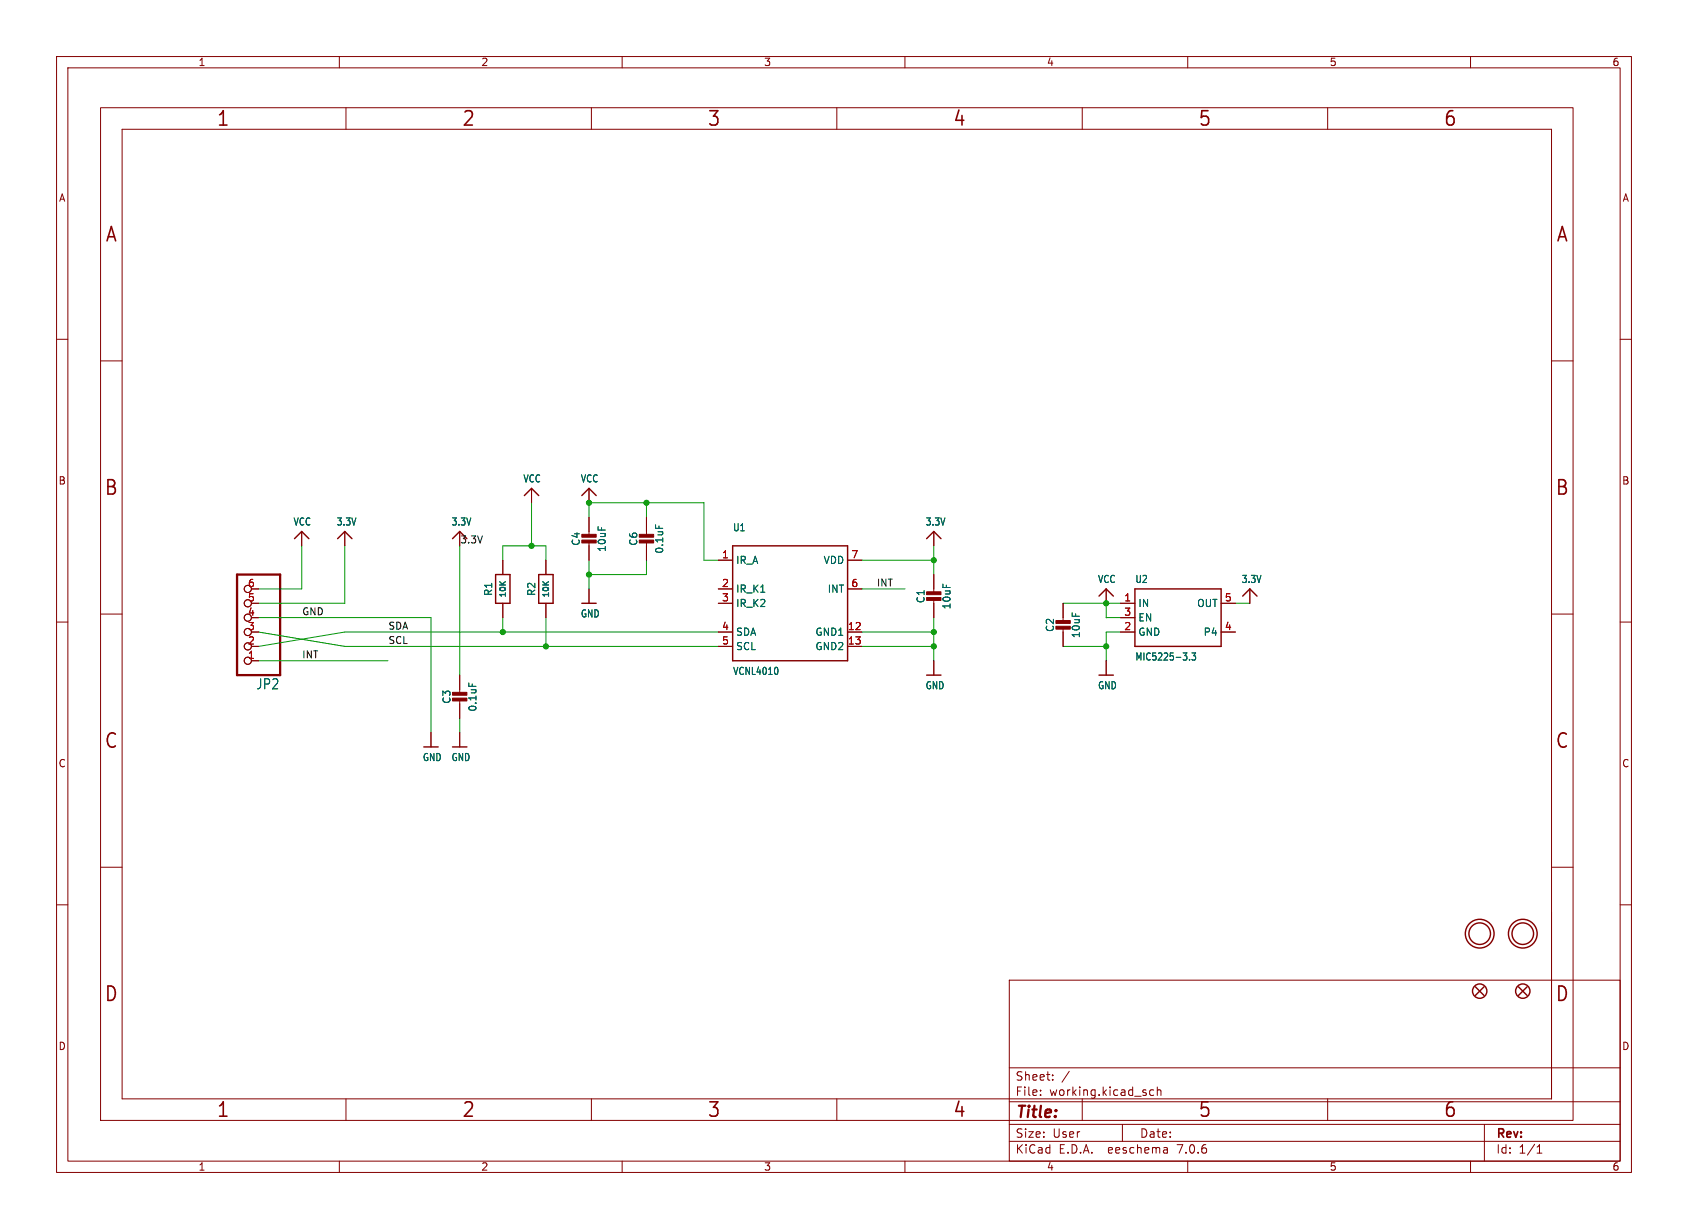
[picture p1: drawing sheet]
(kicad_sch (version 20230121) (generator eeschema)

 (paper "User" 298.45 217.322)

 (lib_symbols
  (symbol "working-eagle-import:3.3V" (power) (in_bom yes) (on_board yes)
   (property "Reference" "" (at 0 0 0) (effects (font (size 1.27 1.27)) hide))
   (property "Value" "3.3V" (at -1.524 1.016 0) (effects (font (size 1.27 1.0795)) (justify left bottom)))
   (property "Footprint" "" (at 0 0 0) (effects (font (size 1.27 1.27)) hide))
   (property "Datasheet" "" (at 0 0 0) (effects (font (size 1.27 1.27)) hide))
   (property "ki_locked" "" (at 0 0 0) (effects (font (size 1.27 1.27))))
   (symbol "3.3V_1_0"
    (polyline (pts (xy -1.27 -1.27) (xy 0 0)) (stroke (width 0.254) (type solid)) (fill (type none)))
    (polyline (pts (xy 0 0) (xy 1.27 -1.27)) (stroke (width 0.254) (type solid)) (fill (type none)))
    (pin power_in line (at 0 -2.54 90) (length 2.54) (name "3.3V" (effects (font (size 0 0)))) (number "1" (effects (font (size 0 0)))))))
  (symbol "working-eagle-import:CAP_CERAMIC0805-NOOUTLINE" (in_bom yes) (on_board yes)
   (property "Reference" "C" (at -2.29 1.25 90) (effects (font (size 1.27 1.27))))
   (property "Value" "" (at 2.3 1.25 90) (effects (font (size 1.27 1.27))))
   (property "Footprint" "working:0805-NO" (at 0 0 0) (effects (font (size 1.27 1.27)) hide))
   (property "Datasheet" "" (at 0 0 0) (effects (font (size 1.27 1.27)) hide))
   (property "ki_locked" "" (at 0 0 0) (effects (font (size 1.27 1.27))))
   (symbol "CAP_CERAMIC0805-NOOUTLINE_1_0"
    (rectangle (start -1.27 0.508) (end 1.27 1.016) (stroke (width 0) (type default)) (fill (type outline)))
    (rectangle (start -1.27 1.524) (end 1.27 2.032) (stroke (width 0) (type default)) (fill (type outline)))
    (polyline (pts (xy 0 0.762) (xy 0 0)) (stroke (width 0.1524) (type solid)) (fill (type none)))
    (polyline (pts (xy 0 2.54) (xy 0 1.778)) (stroke (width 0.1524) (type solid)) (fill (type none)))
    (pin passive line (at 0 5.08 270) (length 2.54) (name "1" (effects (font (size 0 0)))) (number "1" (effects (font (size 0 0)))))
    (pin passive line (at 0 -2.54 90) (length 2.54) (name "2" (effects (font (size 0 0)))) (number "2" (effects (font (size 0 0)))))))
  (symbol "working-eagle-import:FIDUCIAL{dblquote}{dblquote}" (in_bom yes) (on_board yes)
   (property "Reference" "FID" (at 0 0 0) (effects (font (size 1.27 1.27)) hide))
   (property "Value" "" (at 0 0 0) (effects (font (size 1.27 1.27)) hide))
   (property "Footprint" "working:FIDUCIAL_1MM" (at 0 0 0) (effects (font (size 1.27 1.27)) hide))
   (property "Datasheet" "" (at 0 0 0) (effects (font (size 1.27 1.27)) hide))
   (property "ki_locked" "" (at 0 0 0) (effects (font (size 1.27 1.27))))
   (symbol "FIDUCIAL{dblquote}{dblquote}_1_0"
    (polyline (pts (xy -0.762 0.762) (xy 0.762 -0.762)) (stroke (width 0.254) (type solid)) (fill (type none)))
    (polyline (pts (xy 0.762 0.762) (xy -0.762 -0.762)) (stroke (width 0.254) (type solid)) (fill (type none)))
    (circle (center 0 0) (radius 1.27) (stroke (width 0.254) (type solid)) (fill (type none)))))
  (symbol "working-eagle-import:FRAME_A4" (in_bom yes) (on_board yes)
   (property "Reference" "#FRAME" (at 0 0 0) (effects (font (size 1.27 1.27)) hide))
   (property "Value" "" (at 0 0 0) (effects (font (size 1.27 1.27)) hide))
   (property "Footprint" "" (at 0 0 0) (effects (font (size 1.27 1.27)) hide))
   (property "Datasheet" "" (at 0 0 0) (effects (font (size 1.27 1.27)) hide))
   (property "ki_locked" "" (at 0 0 0) (effects (font (size 1.27 1.27))))
   (symbol "FRAME_A4_1_0"
    (polyline (pts (xy 0 44.7675) (xy 3.81 44.7675)) (stroke (width 0) (type default)) (fill (type none)))
    (polyline (pts (xy 0 89.535) (xy 3.81 89.535)) (stroke (width 0) (type default)) (fill (type none)))
    (polyline (pts (xy 0 134.3025) (xy 3.81 134.3025)) (stroke (width 0) (type default)) (fill (type none)))
    (polyline (pts (xy 3.81 3.81) (xy 3.81 175.26)) (stroke (width 0) (type default)) (fill (type none)))
    (polyline (pts (xy 43.3917 0) (xy 43.3917 3.81)) (stroke (width 0) (type default)) (fill (type none)))
    (polyline (pts (xy 43.3917 175.26) (xy 43.3917 179.07)) (stroke (width 0) (type default)) (fill (type none)))
    (polyline (pts (xy 86.7833 0) (xy 86.7833 3.81)) (stroke (width 0) (type default)) (fill (type none)))
    (polyline (pts (xy 86.7833 175.26) (xy 86.7833 179.07)) (stroke (width 0) (type default)) (fill (type none)))
    (polyline (pts (xy 130.175 0) (xy 130.175 3.81)) (stroke (width 0) (type default)) (fill (type none)))
    (polyline (pts (xy 130.175 175.26) (xy 130.175 179.07)) (stroke (width 0) (type default)) (fill (type none)))
    (polyline (pts (xy 173.5667 0) (xy 173.5667 3.81)) (stroke (width 0) (type default)) (fill (type none)))
    (polyline (pts (xy 173.5667 175.26) (xy 173.5667 179.07)) (stroke (width 0) (type default)) (fill (type none)))
    (polyline (pts (xy 216.9583 0) (xy 216.9583 3.81)) (stroke (width 0) (type default)) (fill (type none)))
    (polyline (pts (xy 216.9583 175.26) (xy 216.9583 179.07)) (stroke (width 0) (type default)) (fill (type none)))
    (polyline (pts (xy 256.54 3.81) (xy 3.81 3.81)) (stroke (width 0) (type default)) (fill (type none)))
    (polyline (pts (xy 256.54 3.81) (xy 256.54 8.89)) (stroke (width 0.1016) (type solid)) (fill (type none)))
    (polyline (pts (xy 256.54 3.81) (xy 256.54 175.26)) (stroke (width 0) (type default)) (fill (type none)))
    (polyline (pts (xy 256.54 8.89) (xy 256.54 13.97)) (stroke (width 0.1016) (type solid)) (fill (type none)))
    (polyline (pts (xy 256.54 13.97) (xy 256.54 19.05)) (stroke (width 0.1016) (type solid)) (fill (type none)))
    (polyline (pts (xy 256.54 19.05) (xy 256.54 36.83)) (stroke (width 0.1016) (type solid)) (fill (type none)))
    (polyline (pts (xy 256.54 44.7675) (xy 260.35 44.7675)) (stroke (width 0) (type default)) (fill (type none)))
    (polyline (pts (xy 256.54 89.535) (xy 260.35 89.535)) (stroke (width 0) (type default)) (fill (type none)))
    (polyline (pts (xy 256.54 134.3025) (xy 260.35 134.3025)) (stroke (width 0) (type default)) (fill (type none)))
    (polyline (pts (xy 256.54 175.26) (xy 3.81 175.26)) (stroke (width 0) (type default)) (fill (type none)))
    (polyline (pts (xy 0 0) (xy 260.35 0) (xy 260.35 179.07) (xy 0 179.07) (xy 0 0)) (stroke (width 0) (type default)) (fill (type none)))
    (text "1" (at 21.6958 1.905 0) (effects (font (size 2.54 2.286))))
    (text "1" (at 21.6958 177.165 0) (effects (font (size 2.54 2.286))))
    (text "2" (at 65.0875 1.905 0) (effects (font (size 2.54 2.286))))
    (text "2" (at 65.0875 177.165 0) (effects (font (size 2.54 2.286))))
    (text "3" (at 108.4792 1.905 0) (effects (font (size 2.54 2.286))))
    (text "3" (at 108.4792 177.165 0) (effects (font (size 2.54 2.286))))
    (text "4" (at 151.8708 1.905 0) (effects (font (size 2.54 2.286))))
    (text "4" (at 151.8708 177.165 0) (effects (font (size 2.54 2.286))))
    (text "5" (at 195.2625 1.905 0) (effects (font (size 2.54 2.286))))
    (text "5" (at 195.2625 177.165 0) (effects (font (size 2.54 2.286))))
    (text "6" (at 238.6542 1.905 0) (effects (font (size 2.54 2.286))))
    (text "6" (at 238.6542 177.165 0) (effects (font (size 2.54 2.286))))
    (text "A" (at 1.905 156.6863 0) (effects (font (size 2.54 2.286))))
    (text "A" (at 258.445 156.6863 0) (effects (font (size 2.54 2.286))))
    (text "B" (at 1.905 111.9188 0) (effects (font (size 2.54 2.286))))
    (text "B" (at 258.445 111.9188 0) (effects (font (size 2.54 2.286))))
    (text "C" (at 1.905 67.1513 0) (effects (font (size 2.54 2.286))))
    (text "C" (at 258.445 67.1513 0) (effects (font (size 2.54 2.286))))
    (text "D" (at 1.905 22.3838 0) (effects (font (size 2.54 2.286))))
    (text "D" (at 258.445 22.3838 0) (effects (font (size 2.54 2.286)))))
   (symbol "FRAME_A4_2_0"
    (polyline (pts (xy -0.3048 1.5748) (xy 20.0152 1.5748)) (stroke (width 0.6096) (type solid)) (fill (type none)))
    (polyline (pts (xy -0.3048 10.4648) (xy -0.3048 1.5748)) (stroke (width 0.6096) (type solid)) (fill (type none)))
    (polyline (pts (xy -0.3048 10.4648) (xy 20.0152 10.4648)) (stroke (width 0.3048) (type solid)) (fill (type none)))
    (polyline (pts (xy -0.3048 19.3548) (xy -0.3048 10.4648)) (stroke (width 0.6096) (type solid)) (fill (type none)))
    (polyline (pts (xy -0.3048 19.3548) (xy 20.0152 19.3548)) (stroke (width 0.3048) (type solid)) (fill (type none)))
    (polyline (pts (xy -0.3048 28.2448) (xy -0.3048 19.3548)) (stroke (width 0.6096) (type solid)) (fill (type none)))
    (polyline (pts (xy -0.3048 28.2448) (xy 20.0152 28.2448)) (stroke (width 0.3048) (type solid)) (fill (type none)))
    (polyline (pts (xy -0.3048 34.5948) (xy -0.3048 28.2448)) (stroke (width 0.6096) (type solid)) (fill (type none)))
    (polyline (pts (xy 20.0152 1.5748) (xy 20.0152 6.6548)) (stroke (width 0.3048) (type solid)) (fill (type none)))
    (polyline (pts (xy 20.0152 1.5748) (xy 95.5802 1.5748)) (stroke (width 0.6096) (type solid)) (fill (type none)))
    (polyline (pts (xy 20.0152 6.6548) (xy 20.0152 10.4648)) (stroke (width 0.3048) (type solid)) (fill (type none)))
    (polyline (pts (xy 20.0152 6.6548) (xy 88.5952 6.6548)) (stroke (width 0.3048) (type solid)) (fill (type none)))
    (polyline (pts (xy 20.0152 10.4648) (xy 20.0152 16.8148)) (stroke (width 0.3048) (type solid)) (fill (type none)))
    (polyline (pts (xy 20.0152 16.8148) (xy 20.0152 19.3548)) (stroke (width 0.3048) (type solid)) (fill (type none)))
    (polyline (pts (xy 20.0152 19.3548) (xy 20.0152 28.2448)) (stroke (width 0.3048) (type solid)) (fill (type none)))
    (polyline (pts (xy 20.0152 28.2448) (xy 20.0152 34.5948)) (stroke (width 0.3048) (type solid)) (fill (type none)))
    (polyline (pts (xy 20.0152 28.2448) (xy 105.7402 28.2448)) (stroke (width 0.3048) (type solid)) (fill (type none)))
    (polyline (pts (xy 20.0152 34.5948) (xy -0.3048 34.5948)) (stroke (width 0.6096) (type solid)) (fill (type none)))
    (polyline (pts (xy 88.5952 6.6548) (xy 95.5802 6.6548)) (stroke (width 0.3048) (type solid)) (fill (type none)))
    (polyline (pts (xy 88.5952 16.8148) (xy 20.0152 16.8148)) (stroke (width 0.3048) (type solid)) (fill (type none)))
    (polyline (pts (xy 88.5952 16.8148) (xy 88.5952 6.6548)) (stroke (width 0.3048) (type solid)) (fill (type none)))
    (polyline (pts (xy 95.5802 1.5748) (xy 121.6152 1.5748)) (stroke (width 0.6096) (type solid)) (fill (type none)))
    (polyline (pts (xy 95.5802 6.6548) (xy 95.5802 1.5748)) (stroke (width 0.3048) (type solid)) (fill (type none)))
    (polyline (pts (xy 95.5802 6.6548) (xy 121.6152 6.6548)) (stroke (width 0.3048) (type solid)) (fill (type none)))
    (polyline (pts (xy 101.2952 13.3223) (xy 102.2477 13.3223)) (stroke (width 0.254) (type solid)) (fill (type none)))
    (polyline (pts (xy 105.7402 28.2448) (xy 105.7402 34.5948)) (stroke (width 0.3048) (type solid)) (fill (type none)))
    (polyline (pts (xy 105.7402 28.2448) (xy 110.1852 28.2448)) (stroke (width 0.3048) (type solid)) (fill (type none)))
    (polyline (pts (xy 105.7402 34.5948) (xy 20.0152 34.5948)) (stroke (width 0.6096) (type solid)) (fill (type none)))
    (polyline (pts (xy 110.1852 16.8148) (xy 88.5952 16.8148)) (stroke (width 0.3048) (type solid)) (fill (type none)))
    (polyline (pts (xy 110.1852 28.2448) (xy 110.1852 16.8148)) (stroke (width 0.3048) (type solid)) (fill (type none)))
    (polyline (pts (xy 110.1852 28.2448) (xy 121.6152 28.2448)) (stroke (width 0.3048) (type solid)) (fill (type none)))
    (polyline (pts (xy 121.6152 6.6548) (xy 121.6152 1.5748)) (stroke (width 0.6096) (type solid)) (fill (type none)))
    (polyline (pts (xy 121.6152 16.8148) (xy 110.1852 16.8148)) (stroke (width 0.3048) (type solid)) (fill (type none)))
    (polyline (pts (xy 121.6152 16.8148) (xy 121.6152 6.6548)) (stroke (width 0.6096) (type solid)) (fill (type none)))
    (polyline (pts (xy 121.6152 28.2448) (xy 121.6152 16.8148)) (stroke (width 0.6096) (type solid)) (fill (type none)))
    (polyline (pts (xy 121.6152 34.5948) (xy 105.7402 34.5948)) (stroke (width 0.6096) (type solid)) (fill (type none)))
    (polyline (pts (xy 121.6152 34.5948) (xy 121.6152 28.2448)) (stroke (width 0.6096) (type solid)) (fill (type none)))
    (circle (center 109.2327 31.4198) (radius 1.4199) (stroke (width 0.254) (type solid)) (fill (type none)))
    (text "${#}/${##}" (at 108.9152 2.8448 0) (effects (font (size 2.54 2.54)) (justify left bottom)))
    (text "${CHECKED}" (at 2.2352 11.7348 0) (effects (font (size 1.778 1.5113)) (justify left bottom)))
    (text "${COMPANY}" (at 23.349 29.6735 0) (effects (font (size 3.175 2.6987) (thickness 0.5397) bold) (justify left bottom)))
    (text "${CURRENT_DATE}" (at 32.7152 9.1948 0) (effects (font (size 2.54 2.159)) (justify left bottom)))
    (text "${DATE}" (at 2.2352 2.8448 0) (effects (font (size 1.778 1.5113)) (justify left bottom)))
    (text "${DRAWN}" (at 2.2352 20.6248 0) (effects (font (size 1.778 1.5113)) (justify left bottom)))
    (text "${DRGNO}" (at 91.1352 9.1948 0) (effects (font (size 2.1844 1.8567)) (justify left bottom)))
    (text "${PROJECTNAME}" (at 33.0327 2.8448 0) (effects (font (size 2.54 2.159)) (justify left bottom)))
    (text "${REV}" (at 113.9952 18.7198 0) (effects (font (size 3.81 3.2385)) (justify left bottom)))
    (text "2015" (at 112.4077 30.4673 0) (effects (font (size 1.778 1.5113)) (justify left bottom)))
    (text "C" (at 108.7564 30.7848 0) (effects (font (size 1.27 1.0795)) (justify left bottom)))
    (text "CHECKED" (at 0.9652 16.1798 0) (effects (font (size 1.778 1.5113)) (justify left bottom)))
    (text "DATE" (at 0.9652 7.2898 0) (effects (font (size 1.778 1.5113)) (justify left bottom)))
    (text "DATE" (at 21.2852 13.0048 0) (effects (font (size 2.54 2.54)) (justify left bottom)))
    (text "DRAWN" (at 0.9652 25.0698 0) (effects (font (size 1.778 1.5113)) (justify left bottom)))
    (text "DRG" (at 89.8652 13.0048 0) (effects (font (size 2.54 2.54)) (justify left bottom)))
    (text "FILE:" (at 21.2852 2.8448 0) (effects (font (size 2.54 2.54)) (justify left bottom)))
    (text "ISSUE" (at 5.0927 30.4673 0) (effects (font (size 1.9304 1.6408)) (justify left bottom)))
    (text "N" (at 98.4377 13.0048 0) (effects (font (size 2.54 2.54)) (justify left bottom)))
    (text "o" (at 100.9777 13.9573 0) (effects (font (size 2.1844 1.8567)) (justify left bottom)))
    (text "PAGE:" (at 96.8502 2.8448 0) (effects (font (size 2.54 2.54)) (justify left bottom)))
    (text "REV" (at 112.4077 24.4348 0) (effects (font (size 2.54 2.54)) (justify left bottom)))
    (text "TITLE" (at 21.2852 24.4348 0) (effects (font (size 2.54 2.54)) (justify left bottom)))))
  (symbol "working-eagle-import:GND" (power) (in_bom yes) (on_board yes)
   (property "Reference" "" (at 0 0 0) (effects (font (size 1.27 1.27)) hide))
   (property "Value" "GND" (at -1.524 -2.54 0) (effects (font (size 1.27 1.0795)) (justify left bottom)))
   (property "Footprint" "" (at 0 0 0) (effects (font (size 1.27 1.27)) hide))
   (property "Datasheet" "" (at 0 0 0) (effects (font (size 1.27 1.27)) hide))
   (property "ki_locked" "" (at 0 0 0) (effects (font (size 1.27 1.27))))
   (symbol "GND_1_0"
    (polyline (pts (xy -1.27 0) (xy 1.27 0)) (stroke (width 0.254) (type solid)) (fill (type none)))
    (pin power_in line (at 0 2.54 270) (length 2.54) (name "GND" (effects (font (size 0 0)))) (number "1" (effects (font (size 0 0)))))))
  (symbol "working-eagle-import:HEADER-1X676MIL" (in_bom yes) (on_board yes)
   (property "Reference" "JP" (at -6.35 10.795 0) (effects (font (size 1.778 1.5113)) (justify left bottom)))
   (property "Value" "" (at -6.35 -10.16 0) (effects (font (size 1.778 1.5113)) (justify left bottom)))
   (property "Footprint" "working:1X06_ROUND_76" (at 0 0 0) (effects (font (size 1.27 1.27)) hide))
   (property "Datasheet" "" (at 0 0 0) (effects (font (size 1.27 1.27)) hide))
   (property "ki_locked" "" (at 0 0 0) (effects (font (size 1.27 1.27))))
   (symbol "HEADER-1X676MIL_1_0"
    (polyline (pts (xy -6.35 -7.62) (xy 1.27 -7.62)) (stroke (width 0.4064) (type solid)) (fill (type none)))
    (polyline (pts (xy -6.35 10.16) (xy -6.35 -7.62)) (stroke (width 0.4064) (type solid)) (fill (type none)))
    (polyline (pts (xy 1.27 -7.62) (xy 1.27 10.16)) (stroke (width 0.4064) (type solid)) (fill (type none)))
    (polyline (pts (xy 1.27 10.16) (xy -6.35 10.16)) (stroke (width 0.4064) (type solid)) (fill (type none)))
    (pin passive inverted (at -2.54 7.62 0) (length 2.54) (name "1" (effects (font (size 0 0)))) (number "1" (effects (font (size 1.27 1.27)))))
    (pin passive inverted (at -2.54 5.08 0) (length 2.54) (name "2" (effects (font (size 0 0)))) (number "2" (effects (font (size 1.27 1.27)))))
    (pin passive inverted (at -2.54 2.54 0) (length 2.54) (name "3" (effects (font (size 0 0)))) (number "3" (effects (font (size 1.27 1.27)))))
    (pin passive inverted (at -2.54 0 0) (length 2.54) (name "4" (effects (font (size 0 0)))) (number "4" (effects (font (size 1.27 1.27)))))
    (pin passive inverted (at -2.54 -2.54 0) (length 2.54) (name "5" (effects (font (size 0 0)))) (number "5" (effects (font (size 1.27 1.27)))))
    (pin passive inverted (at -2.54 -5.08 0) (length 2.54) (name "6" (effects (font (size 0 0)))) (number "6" (effects (font (size 1.27 1.27)))))))
  (symbol "working-eagle-import:MOUNTINGHOLE2.5" (in_bom yes) (on_board yes)
   (property "Reference" "" (at 0 0 0) (effects (font (size 1.27 1.27)) hide))
   (property "Value" "" (at 0 0 0) (effects (font (size 1.27 1.27)) hide))
   (property "Footprint" "working:MOUNTINGHOLE_2.5_PLATED" (at 0 0 0) (effects (font (size 1.27 1.27)) hide))
   (property "Datasheet" "" (at 0 0 0) (effects (font (size 1.27 1.27)) hide))
   (property "ki_locked" "" (at 0 0 0) (effects (font (size 1.27 1.27))))
   (symbol "MOUNTINGHOLE2.5_1_0"
    (circle (center 0 0) (radius 1.905) (stroke (width 0.254) (type solid)) (fill (type none)))
    (circle (center 0 0) (radius 2.54) (stroke (width 0.254) (type solid)) (fill (type none)))))
  (symbol "working-eagle-import:RESISTOR0805_NOOUTLINE" (in_bom yes) (on_board yes)
   (property "Reference" "R" (at 0 2.54 0) (effects (font (size 1.27 1.27))))
   (property "Value" "" (at 0 0 0) (effects (font (size 1.016 1.016) bold)))
   (property "Footprint" "working:0805-NO" (at 0 0 0) (effects (font (size 1.27 1.27)) hide))
   (property "Datasheet" "" (at 0 0 0) (effects (font (size 1.27 1.27)) hide))
   (property "ki_locked" "" (at 0 0 0) (effects (font (size 1.27 1.27))))
   (symbol "RESISTOR0805_NOOUTLINE_1_0"
    (polyline (pts (xy -2.54 -1.27) (xy -2.54 1.27)) (stroke (width 0.254) (type solid)) (fill (type none)))
    (polyline (pts (xy -2.54 1.27) (xy 2.54 1.27)) (stroke (width 0.254) (type solid)) (fill (type none)))
    (polyline (pts (xy 2.54 -1.27) (xy -2.54 -1.27)) (stroke (width 0.254) (type solid)) (fill (type none)))
    (polyline (pts (xy 2.54 1.27) (xy 2.54 -1.27)) (stroke (width 0.254) (type solid)) (fill (type none)))
    (pin passive line (at -5.08 0 0) (length 2.54) (name "1" (effects (font (size 0 0)))) (number "1" (effects (font (size 0 0)))))
    (pin passive line (at 5.08 0 180) (length 2.54) (name "2" (effects (font (size 0 0)))) (number "2" (effects (font (size 0 0)))))))
  (symbol "working-eagle-import:VCC" (power) (in_bom yes) (on_board yes)
   (property "Reference" "#P+" (at 0 0 0) (effects (font (size 1.27 1.27)) hide))
   (property "Value" "VCC" (at -1.524 1.016 0) (effects (font (size 1.27 1.0795)) (justify left bottom)))
   (property "Footprint" "" (at 0 0 0) (effects (font (size 1.27 1.27)) hide))
   (property "Datasheet" "" (at 0 0 0) (effects (font (size 1.27 1.27)) hide))
   (property "ki_locked" "" (at 0 0 0) (effects (font (size 1.27 1.27))))
   (symbol "VCC_1_0"
    (polyline (pts (xy -1.27 -1.27) (xy 0 0)) (stroke (width 0.254) (type solid)) (fill (type none)))
    (polyline (pts (xy 0 0) (xy 1.27 -1.27)) (stroke (width 0.254) (type solid)) (fill (type none)))
    (pin power_in line (at 0 -2.54 90) (length 2.54) (name "VCC" (effects (font (size 0 0)))) (number "1" (effects (font (size 0 0)))))))
  (symbol "working-eagle-import:VCNL4010" (in_bom yes) (on_board yes)
   (property "Reference" "U" (at -10.16 12.7 0) (effects (font (size 1.27 1.0795)) (justify left bottom)))
   (property "Value" "" (at -10.16 -12.7 0) (effects (font (size 1.27 1.0795)) (justify left bottom)))
   (property "Footprint" "working:VCNL4010" (at 0 0 0) (effects (font (size 1.27 1.27)) hide))
   (property "Datasheet" "" (at 0 0 0) (effects (font (size 1.27 1.27)) hide))
   (property "ki_locked" "" (at 0 0 0) (effects (font (size 1.27 1.27))))
   (symbol "VCNL4010_1_0"
    (polyline (pts (xy -10.16 -10.16) (xy -10.16 10.16)) (stroke (width 0.254) (type solid)) (fill (type none)))
    (polyline (pts (xy -10.16 10.16) (xy 10.16 10.16)) (stroke (width 0.254) (type solid)) (fill (type none)))
    (polyline (pts (xy 10.16 -10.16) (xy -10.16 -10.16)) (stroke (width 0.254) (type solid)) (fill (type none)))
    (polyline (pts (xy 10.16 10.16) (xy 10.16 -10.16)) (stroke (width 0.254) (type solid)) (fill (type none)))
    (pin bidirectional line (at -12.7 7.62 0) (length 2.54) (name "IR_A" (effects (font (size 1.27 1.27)))) (number "1" (effects (font (size 1.27 1.27)))))
    (pin power_in line (at 12.7 -5.08 180) (length 2.54) (name "GND1" (effects (font (size 1.27 1.27)))) (number "12" (effects (font (size 1.27 1.27)))))
    (pin power_in line (at 12.7 -7.62 180) (length 2.54) (name "GND2" (effects (font (size 1.27 1.27)))) (number "13" (effects (font (size 1.27 1.27)))))
    (pin bidirectional line (at -12.7 2.54 0) (length 2.54) (name "IR_K1" (effects (font (size 1.27 1.27)))) (number "2" (effects (font (size 1.27 1.27)))))
    (pin bidirectional line (at -12.7 0 0) (length 2.54) (name "IR_K2" (effects (font (size 1.27 1.27)))) (number "3" (effects (font (size 1.27 1.27)))))
    (pin open_collector line (at -12.7 -5.08 0) (length 2.54) (name "SDA" (effects (font (size 1.27 1.27)))) (number "4" (effects (font (size 1.27 1.27)))))
    (pin open_collector line (at -12.7 -7.62 0) (length 2.54) (name "SCL" (effects (font (size 1.27 1.27)))) (number "5" (effects (font (size 1.27 1.27)))))
    (pin output line (at 12.7 2.54 180) (length 2.54) (name "INT" (effects (font (size 1.27 1.27)))) (number "6" (effects (font (size 1.27 1.27)))))
    (pin power_in line (at 12.7 7.62 180) (length 2.54) (name "VDD" (effects (font (size 1.27 1.27)))) (number "7" (effects (font (size 1.27 1.27)))))))
  (symbol "working-eagle-import:VREG_SOT23-5" (in_bom yes) (on_board yes)
   (property "Reference" "U" (at -7.62 6.096 0) (effects (font (size 1.27 1.0795)) (justify left bottom)))
   (property "Value" "" (at -7.62 -7.62 0) (effects (font (size 1.27 1.0795)) (justify left bottom)))
   (property "Footprint" "working:SOT23-5" (at 0 0 0) (effects (font (size 1.27 1.27)) hide))
   (property "Datasheet" "" (at 0 0 0) (effects (font (size 1.27 1.27)) hide))
   (property "ki_locked" "" (at 0 0 0) (effects (font (size 1.27 1.27))))
   (symbol "VREG_SOT23-5_1_0"
    (polyline (pts (xy -7.62 -5.08) (xy -7.62 5.08)) (stroke (width 0.254) (type solid)) (fill (type none)))
    (polyline (pts (xy -7.62 5.08) (xy 7.62 5.08)) (stroke (width 0.254) (type solid)) (fill (type none)))
    (polyline (pts (xy 7.62 -5.08) (xy -7.62 -5.08)) (stroke (width 0.254) (type solid)) (fill (type none)))
    (polyline (pts (xy 7.62 5.08) (xy 7.62 -5.08)) (stroke (width 0.254) (type solid)) (fill (type none)))
    (pin power_in line (at -10.16 2.54 0) (length 2.54) (name "IN" (effects (font (size 1.27 1.27)))) (number "1" (effects (font (size 1.27 1.27)))))
    (pin power_in line (at -10.16 -2.54 0) (length 2.54) (name "GND" (effects (font (size 1.27 1.27)))) (number "2" (effects (font (size 1.27 1.27)))))
    (pin input line (at -10.16 0 0) (length 2.54) (name "EN" (effects (font (size 1.27 1.27)))) (number "3" (effects (font (size 1.27 1.27)))))
    (pin bidirectional line (at 10.16 -2.54 180) (length 2.54) (name "P4" (effects (font (size 1.27 1.27)))) (number "4" (effects (font (size 1.27 1.27)))))
    (pin power_in line (at 10.16 2.54 180) (length 2.54) (name "OUT" (effects (font (size 1.27 1.27)))) (number "5" (effects (font (size 1.27 1.27))))))))

 (junction (at 93.98 96.52) (diameter 0) (color 0 0 0 0))
 (junction (at 165.1 99.06) (diameter 0) (color 0 0 0 0))
 (junction (at 96.52 114.3) (diameter 0) (color 0 0 0 0))
 (junction (at 165.1 114.3) (diameter 0) (color 0 0 0 0))
 (junction (at 195.58 114.3) (diameter 0) (color 0 0 0 0))
 (junction (at 114.3 88.9) (diameter 0) (color 0 0 0 0))
 (junction (at 104.14 101.6) (diameter 0) (color 0 0 0 0))
 (junction (at 165.1 111.76) (diameter 0) (color 0 0 0 0))
 (junction (at 104.14 88.9) (diameter 0) (color 0 0 0 0))
 (junction (at 195.58 106.68) (diameter 0) (color 0 0 0 0))
 (junction (at 88.9 111.76) (diameter 0) (color 0 0 0 0))

 (wire (pts (xy 81.28 96.52) (xy 81.28 119.38)) (stroke (width 0.1524) (type solid)))
 (wire (pts (xy 88.9 111.76) (xy 60.96 111.76)) (stroke (width 0.1524) (type solid)))
 (wire (pts (xy 45.72 114.3) (xy 60.96 111.76)) (stroke (width 0.1524) (type solid)))
 (wire (pts (xy 76.2 109.22) (xy 76.2 129.54)) (stroke (width 0.1524) (type solid)))
 (wire (pts (xy 45.72 111.76) (xy 60.96 114.3)) (stroke (width 0.1524) (type solid)))
 (wire (pts (xy 45.72 104.14) (xy 53.34 104.14)) (stroke (width 0.1524) (type solid)))
 (wire (pts (xy 104.14 99.06) (xy 104.14 101.6)) (stroke (width 0.1524) (type solid)))
 (wire (pts (xy 96.52 96.52) (xy 96.52 99.06)) (stroke (width 0.1524) (type solid)))
 (wire (pts (xy 218.44 106.68) (xy 220.98 106.68)) (stroke (width 0.1524) (type solid)))
 (wire (pts (xy 127 111.76) (xy 88.9 111.76)) (stroke (width 0.1524) (type solid)))
 (wire (pts (xy 104.14 88.9) (xy 114.3 88.9)) (stroke (width 0.1524) (type solid)))
 (wire (pts (xy 124.46 88.9) (xy 124.46 99.06)) (stroke (width 0.1524) (type solid)))
 (wire (pts (xy 127 114.3) (xy 96.52 114.3)) (stroke (width 0.1524) (type solid)))
 (wire (pts (xy 93.98 96.52) (xy 96.52 96.52)) (stroke (width 0.1524) (type solid)))
 (wire (pts (xy 81.28 127) (xy 81.28 129.54)) (stroke (width 0.1524) (type solid)))
 (wire (pts (xy 114.3 88.9) (xy 124.46 88.9)) (stroke (width 0.1524) (type solid)))
 (wire (pts (xy 198.12 111.76) (xy 195.58 111.76)) (stroke (width 0.1524) (type solid)))
 (wire (pts (xy 165.1 99.06) (xy 165.1 101.6)) (stroke (width 0.1524) (type solid)))
 (wire (pts (xy 114.3 88.9) (xy 114.3 91.44)) (stroke (width 0.1524) (type solid)))
 (wire (pts (xy 45.72 109.22) (xy 76.2 109.22)) (stroke (width 0.1524) (type solid)))
 (wire (pts (xy 53.34 104.14) (xy 53.34 96.52)) (stroke (width 0.1524) (type solid)))
 (wire (pts (xy 195.58 111.76) (xy 195.58 114.3)) (stroke (width 0.1524) (type solid)))
 (wire (pts (xy 93.98 88.9) (xy 93.98 96.52)) (stroke (width 0.1524) (type solid)))
 (wire (pts (xy 195.58 109.22) (xy 195.58 106.68)) (stroke (width 0.1524) (type solid)))
 (wire (pts (xy 165.1 99.06) (xy 165.1 96.52)) (stroke (width 0.1524) (type solid)))
 (wire (pts (xy 45.72 116.84) (xy 68.58 116.84)) (stroke (width 0.1524) (type solid)))
 (wire (pts (xy 152.4 114.3) (xy 165.1 114.3)) (stroke (width 0.1524) (type solid)))
 (wire (pts (xy 165.1 111.76) (xy 165.1 114.3)) (stroke (width 0.1524) (type solid)))
 (wire (pts (xy 60.96 106.68) (xy 60.96 96.52)) (stroke (width 0.1524) (type solid)))
 (wire (pts (xy 165.1 109.22) (xy 165.1 111.76)) (stroke (width 0.1524) (type solid)))
 (wire (pts (xy 198.12 106.68) (xy 195.58 106.68)) (stroke (width 0.1524) (type solid)))
 (wire (pts (xy 104.14 88.9) (xy 104.14 91.44)) (stroke (width 0.1524) (type solid)))
 (wire (pts (xy 114.3 101.6) (xy 114.3 99.06)) (stroke (width 0.1524) (type solid)))
 (wire (pts (xy 45.72 106.68) (xy 60.96 106.68)) (stroke (width 0.1524) (type solid)))
 (wire (pts (xy 152.4 104.14) (xy 160.02 104.14)) (stroke (width 0.1524) (type solid)))
 (wire (pts (xy 165.1 114.3) (xy 165.1 116.84)) (stroke (width 0.1524) (type solid)))
 (wire (pts (xy 198.12 109.22) (xy 195.58 109.22)) (stroke (width 0.1524) (type solid)))
 (wire (pts (xy 104.14 101.6) (xy 114.3 101.6)) (stroke (width 0.1524) (type solid)))
 (wire (pts (xy 187.96 114.3) (xy 195.58 114.3)) (stroke (width 0.1524) (type solid)))
 (wire (pts (xy 104.14 101.6) (xy 104.14 104.14)) (stroke (width 0.1524) (type solid)))
 (wire (pts (xy 195.58 114.3) (xy 195.58 116.84)) (stroke (width 0.1524) (type solid)))
 (wire (pts (xy 88.9 96.52) (xy 93.98 96.52)) (stroke (width 0.1524) (type solid)))
 (wire (pts (xy 124.46 99.06) (xy 127 99.06)) (stroke (width 0.1524) (type solid)))
 (wire (pts (xy 152.4 99.06) (xy 165.1 99.06)) (stroke (width 0.1524) (type solid)))
 (wire (pts (xy 96.52 109.22) (xy 96.52 114.3)) (stroke (width 0.1524) (type solid)))
 (wire (pts (xy 187.96 106.68) (xy 195.58 106.68)) (stroke (width 0.1524) (type solid)))
 (wire (pts (xy 152.4 111.76) (xy 165.1 111.76)) (stroke (width 0.1524) (type solid)))
 (wire (pts (xy 88.9 96.52) (xy 88.9 99.06)) (stroke (width 0.1524) (type solid)))
 (wire (pts (xy 96.52 114.3) (xy 60.96 114.3)) (stroke (width 0.1524) (type solid)))
 (wire (pts (xy 88.9 109.22) (xy 88.9 111.76)) (stroke (width 0.1524) (type solid)))

 (label "SDA" (at 68.58 111.76 0) (fields_autoplaced) (effects (font (size 1.2446 1.2446)) (justify left bottom)))
 (label "3.3V" (at 81.28 96.52 0) (fields_autoplaced) (effects (font (size 1.2446 1.2446)) (justify left bottom)))
 (label "GND" (at 53.34 109.22 0) (fields_autoplaced) (effects (font (size 1.2446 1.2446)) (justify left bottom)))
 (label "INT" (at 53.34 116.84 0) (fields_autoplaced) (effects (font (size 1.2446 1.2446)) (justify left bottom)))
 (label "SCL" (at 68.58 114.3 0) (fields_autoplaced) (effects (font (size 1.2446 1.2446)) (justify left bottom)))
 (label "INT" (at 154.94 104.14 0) (fields_autoplaced) (effects (font (size 1.2446 1.2446)) (justify left bottom)))

 (symbol (lib_id "working-eagle-import:3.3V") (at 165.1 93.98 0) (unit 1) (in_bom yes) (on_board yes) (dnp no)
  (property "Reference" "#U$3" (at 165.1 93.98 0) (effects (font (size 1.27 1.27)) hide))
  (property "Value" "3.3V" (at 163.576 92.964 0) (effects (font (size 1.27 1.0795)) (justify left bottom)))
  (property "Footprint" "" (at 165.1 93.98 0) (effects (font (size 1.27 1.27)) hide))
  (property "Datasheet" "" (at 165.1 93.98 0) (effects (font (size 1.27 1.27)) hide)) (pin "1"))

 (symbol (lib_id "working-eagle-import:FIDUCIAL{dblquote}{dblquote}") (at 261.62 175.26 0) (unit 1) (in_bom yes) (on_board yes) (dnp no)
  (property "Reference" "U$8" (at 261.62 175.26 0) (effects (font (size 1.27 1.27)) hide))
  (property "Value" "FIDUCIAL{dblquote}{dblquote}" (at 261.62 175.26 0) (effects (font (size 1.27 1.27)) hide))
  (property "Footprint" "working:FIDUCIAL_1MM" (at 261.62 175.26 0) (effects (font (size 1.27 1.27)) hide))
  (property "Datasheet" "" (at 261.62 175.26 0) (effects (font (size 1.27 1.27)) hide)))

 (symbol (lib_id "working-eagle-import:CAP_CERAMIC0805-NOOUTLINE") (at 104.14 96.52 0) (unit 1) (in_bom yes) (on_board yes) (dnp no)
  (property "Reference" "C4" (at 101.85 95.27 90) (effects (font (size 1.27 1.27))))
  (property "Value" "10uF" (at 106.44 95.27 90) (effects (font (size 1.27 1.27))))
  (property "Footprint" "working:0805-NO" (at 104.14 96.52 0) (effects (font (size 1.27 1.27)) hide))
  (property "Datasheet" "" (at 104.14 96.52 0) (effects (font (size 1.27 1.27)) hide)) (pin "1") (pin "2"))

 (symbol (lib_id "working-eagle-import:RESISTOR0805_NOOUTLINE") (at 88.9 104.14 90) (unit 1) (in_bom yes) (on_board yes) (dnp no)
  (property "Reference" "R1" (at 86.36 104.14 0) (effects (font (size 1.27 1.27))))
  (property "Value" "10K" (at 88.9 104.14 0) (effects (font (size 1.016 1.016) bold)))
  (property "Footprint" "working:0805-NO" (at 88.9 104.14 0) (effects (font (size 1.27 1.27)) hide))
  (property "Datasheet" "" (at 88.9 104.14 0) (effects (font (size 1.27 1.27)) hide)) (pin "1") (pin "2"))

 (symbol (lib_id "working-eagle-import:HEADER-1X676MIL") (at 43.18 109.22 180) (unit 1) (in_bom yes) (on_board yes) (dnp no)
  (property "Reference" "JP2" (at 49.53 120.015 0) (effects (font (size 1.778 1.5113)) (justify left bottom)))
  (property "Value" "HEADER-1X676MIL" (at 49.53 99.06 0) (effects (font (size 1.778 1.5113)) (justify left bottom) hide))
  (property "Footprint" "working:1X06_ROUND_76" (at 43.18 109.22 0) (effects (font (size 1.27 1.27)) hide))
  (property "Datasheet" "" (at 43.18 109.22 0) (effects (font (size 1.27 1.27)) hide)) (pin "1") (pin "2") (pin "3") (pin "4") (pin "5") (pin "6"))

 (symbol (lib_id "working-eagle-import:3.3V") (at 81.28 93.98 0) (unit 1) (in_bom yes) (on_board yes) (dnp no)
  (property "Reference" "#U$2" (at 81.28 93.98 0) (effects (font (size 1.27 1.27)) hide))
  (property "Value" "3.3V" (at 79.756 92.964 0) (effects (font (size 1.27 1.0795)) (justify left bottom)))
  (property "Footprint" "" (at 81.28 93.98 0) (effects (font (size 1.27 1.27)) hide))
  (property "Datasheet" "" (at 81.28 93.98 0) (effects (font (size 1.27 1.27)) hide)) (pin "1"))

 (symbol (lib_id "working-eagle-import:3.3V") (at 220.98 104.14 0) (unit 1) (in_bom yes) (on_board yes) (dnp no)
  (property "Reference" "#U$10" (at 220.98 104.14 0) (effects (font (size 1.27 1.27)) hide))
  (property "Value" "3.3V" (at 219.456 103.124 0) (effects (font (size 1.27 1.0795)) (justify left bottom)))
  (property "Footprint" "" (at 220.98 104.14 0) (effects (font (size 1.27 1.27)) hide))
  (property "Datasheet" "" (at 220.98 104.14 0) (effects (font (size 1.27 1.27)) hide)) (pin "1"))

 (symbol (lib_id "working-eagle-import:CAP_CERAMIC0805-NOOUTLINE") (at 81.28 124.46 0) (unit 1) (in_bom yes) (on_board yes) (dnp no)
  (property "Reference" "C3" (at 78.99 123.21 90) (effects (font (size 1.27 1.27))))
  (property "Value" "0.1uF" (at 83.58 123.21 90) (effects (font (size 1.27 1.27))))
  (property "Footprint" "working:0805-NO" (at 81.28 124.46 0) (effects (font (size 1.27 1.27)) hide))
  (property "Datasheet" "" (at 81.28 124.46 0) (effects (font (size 1.27 1.27)) hide)) (pin "1") (pin "2"))

 (symbol (lib_id "working-eagle-import:RESISTOR0805_NOOUTLINE") (at 96.52 104.14 90) (unit 1) (in_bom yes) (on_board yes) (dnp no)
  (property "Reference" "R2" (at 93.98 104.14 0) (effects (font (size 1.27 1.27))))
  (property "Value" "10K" (at 96.52 104.14 0) (effects (font (size 1.016 1.016) bold)))
  (property "Footprint" "working:0805-NO" (at 96.52 104.14 0) (effects (font (size 1.27 1.27)) hide))
  (property "Datasheet" "" (at 96.52 104.14 0) (effects (font (size 1.27 1.27)) hide)) (pin "1") (pin "2"))

 (symbol (lib_id "working-eagle-import:VCNL4010") (at 139.7 106.68 0) (unit 1) (in_bom yes) (on_board yes) (dnp no)
  (property "Reference" "U1" (at 129.54 93.98 0) (effects (font (size 1.27 1.0795)) (justify left bottom)))
  (property "Value" "VCNL4010" (at 129.54 119.38 0) (effects (font (size 1.27 1.0795)) (justify left bottom)))
  (property "Footprint" "working:VCNL4010" (at 139.7 106.68 0) (effects (font (size 1.27 1.27)) hide))
  (property "Datasheet" "" (at 139.7 106.68 0) (effects (font (size 1.27 1.27)) hide)) (pin "1") (pin "12") (pin "13") (pin "2") (pin "3") (pin "4") (pin "5") (pin "6") (pin "7"))

 (symbol (lib_id "working-eagle-import:VCC") (at 195.58 104.14 0) (unit 1) (in_bom yes) (on_board yes) (dnp no)
  (property "Reference" "#P+1" (at 195.58 104.14 0) (effects (font (size 1.27 1.27)) hide))
  (property "Value" "VCC" (at 194.056 103.124 0) (effects (font (size 1.27 1.0795)) (justify left bottom)))
  (property "Footprint" "" (at 195.58 104.14 0) (effects (font (size 1.27 1.27)) hide))
  (property "Datasheet" "" (at 195.58 104.14 0) (effects (font (size 1.27 1.27)) hide)) (pin "1"))

 (symbol (lib_id "working-eagle-import:GND") (at 81.28 132.08 0) (unit 1) (in_bom yes) (on_board yes) (dnp no)
  (property "Reference" "#U$4" (at 81.28 132.08 0) (effects (font (size 1.27 1.27)) hide))
  (property "Value" "GND" (at 79.756 134.62 0) (effects (font (size 1.27 1.0795)) (justify left bottom)))
  (property "Footprint" "" (at 81.28 132.08 0) (effects (font (size 1.27 1.27)) hide))
  (property "Datasheet" "" (at 81.28 132.08 0) (effects (font (size 1.27 1.27)) hide)) (pin "1"))

 (symbol (lib_id "working-eagle-import:GND") (at 104.14 106.68 0) (unit 1) (in_bom yes) (on_board yes) (dnp no)
  (property "Reference" "#U$11" (at 104.14 106.68 0) (effects (font (size 1.27 1.27)) hide))
  (property "Value" "GND" (at 102.616 109.22 0) (effects (font (size 1.27 1.0795)) (justify left bottom)))
  (property "Footprint" "" (at 104.14 106.68 0) (effects (font (size 1.27 1.27)) hide))
  (property "Datasheet" "" (at 104.14 106.68 0) (effects (font (size 1.27 1.27)) hide)) (pin "1"))

 (symbol (lib_id "working-eagle-import:GND") (at 195.58 119.38 0) (unit 1) (in_bom yes) (on_board yes) (dnp no)
  (property "Reference" "#U$9" (at 195.58 119.38 0) (effects (font (size 1.27 1.27)) hide))
  (property "Value" "GND" (at 194.056 121.92 0) (effects (font (size 1.27 1.0795)) (justify left bottom)))
  (property "Footprint" "" (at 195.58 119.38 0) (effects (font (size 1.27 1.27)) hide))
  (property "Datasheet" "" (at 195.58 119.38 0) (effects (font (size 1.27 1.27)) hide)) (pin "1"))

 (symbol (lib_id "working-eagle-import:FIDUCIAL{dblquote}{dblquote}") (at 269.24 175.26 0) (unit 1) (in_bom yes) (on_board yes) (dnp no)
  (property "Reference" "U$7" (at 269.24 175.26 0) (effects (font (size 1.27 1.27)) hide))
  (property "Value" "FIDUCIAL{dblquote}{dblquote}" (at 269.24 175.26 0) (effects (font (size 1.27 1.27)) hide))
  (property "Footprint" "working:FIDUCIAL_1MM" (at 269.24 175.26 0) (effects (font (size 1.27 1.27)) hide))
  (property "Datasheet" "" (at 269.24 175.26 0) (effects (font (size 1.27 1.27)) hide)))

 (symbol (lib_id "working-eagle-import:VCC") (at 104.14 86.36 0) (unit 1) (in_bom yes) (on_board yes) (dnp no)
  (property "Reference" "#P+3" (at 104.14 86.36 0) (effects (font (size 1.27 1.27)) hide))
  (property "Value" "VCC" (at 102.616 85.344 0) (effects (font (size 1.27 1.0795)) (justify left bottom)))
  (property "Footprint" "" (at 104.14 86.36 0) (effects (font (size 1.27 1.27)) hide))
  (property "Datasheet" "" (at 104.14 86.36 0) (effects (font (size 1.27 1.27)) hide)) (pin "1"))

 (symbol (lib_id "working-eagle-import:VCC") (at 53.34 93.98 0) (unit 1) (in_bom yes) (on_board yes) (dnp no)
  (property "Reference" "#P+2" (at 53.34 93.98 0) (effects (font (size 1.27 1.27)) hide))
  (property "Value" "VCC" (at 51.816 92.964 0) (effects (font (size 1.27 1.0795)) (justify left bottom)))
  (property "Footprint" "" (at 53.34 93.98 0) (effects (font (size 1.27 1.27)) hide))
  (property "Datasheet" "" (at 53.34 93.98 0) (effects (font (size 1.27 1.27)) hide)) (pin "1"))

 (symbol (lib_id "working-eagle-import:VREG_SOT23-5") (at 208.28 109.22 0) (unit 1) (in_bom yes) (on_board yes) (dnp no)
  (property "Reference" "U2" (at 200.66 103.124 0) (effects (font (size 1.27 1.0795)) (justify left bottom)))
  (property "Value" "MIC5225-3.3" (at 200.66 116.84 0) (effects (font (size 1.27 1.0795)) (justify left bottom)))
  (property "Footprint" "working:SOT23-5" (at 208.28 109.22 0) (effects (font (size 1.27 1.27)) hide))
  (property "Datasheet" "" (at 208.28 109.22 0) (effects (font (size 1.27 1.27)) hide)) (pin "1") (pin "2") (pin "3") (pin "4") (pin "5"))

 (symbol (lib_id "working-eagle-import:GND") (at 165.1 119.38 0) (unit 1) (in_bom yes) (on_board yes) (dnp no)
  (property "Reference" "#U$1" (at 165.1 119.38 0) (effects (font (size 1.27 1.27)) hide))
  (property "Value" "GND" (at 163.576 121.92 0) (effects (font (size 1.27 1.0795)) (justify left bottom)))
  (property "Footprint" "" (at 165.1 119.38 0) (effects (font (size 1.27 1.27)) hide))
  (property "Datasheet" "" (at 165.1 119.38 0) (effects (font (size 1.27 1.27)) hide)) (pin "1"))

 (symbol (lib_id "working-eagle-import:3.3V") (at 60.96 93.98 0) (unit 1) (in_bom yes) (on_board yes) (dnp no)
  (property "Reference" "#U$15" (at 60.96 93.98 0) (effects (font (size 1.27 1.27)) hide))
  (property "Value" "3.3V" (at 59.436 92.964 0) (effects (font (size 1.27 1.0795)) (justify left bottom)))
  (property "Footprint" "" (at 60.96 93.98 0) (effects (font (size 1.27 1.27)) hide))
  (property "Datasheet" "" (at 60.96 93.98 0) (effects (font (size 1.27 1.27)) hide)) (pin "1"))

 (symbol (lib_id "working-eagle-import:VCC") (at 93.98 86.36 0) (unit 1) (in_bom yes) (on_board yes) (dnp no)
  (property "Reference" "#P+4" (at 93.98 86.36 0) (effects (font (size 1.27 1.27)) hide))
  (property "Value" "VCC" (at 92.456 85.344 0) (effects (font (size 1.27 1.0795)) (justify left bottom)))
  (property "Footprint" "" (at 93.98 86.36 0) (effects (font (size 1.27 1.27)) hide))
  (property "Datasheet" "" (at 93.98 86.36 0) (effects (font (size 1.27 1.27)) hide)) (pin "1"))

 (symbol (lib_id "working-eagle-import:FRAME_A4") (at 17.78 198.12 0) (unit 1) (in_bom yes) (on_board yes) (dnp no)
  (property "Reference" "#FRAME1" (at 17.78 198.12 0) (effects (font (size 1.27 1.27)) hide))
  (property "Value" "FRAME_A4" (at 17.78 198.12 0) (effects (font (size 1.27 1.27)) hide))
  (property "Footprint" "" (at 17.78 198.12 0) (effects (font (size 1.27 1.27)) hide))
  (property "Datasheet" "" (at 17.78 198.12 0) (effects (font (size 1.27 1.27)) hide)))

 (symbol (lib_id "working-eagle-import:MOUNTINGHOLE2.5") (at 269.24 165.1 0) (unit 1) (in_bom yes) (on_board yes) (dnp no)
  (property "Reference" "U$5" (at 269.24 165.1 0) (effects (font (size 1.27 1.27)) hide))
  (property "Value" "MOUNTINGHOLE2.5" (at 269.24 165.1 0) (effects (font (size 1.27 1.27)) hide))
  (property "Footprint" "working:MOUNTINGHOLE_2.5_PLATED" (at 269.24 165.1 0) (effects (font (size 1.27 1.27)) hide))
  (property "Datasheet" "" (at 269.24 165.1 0) (effects (font (size 1.27 1.27)) hide)))

 (symbol (lib_id "working-eagle-import:MOUNTINGHOLE2.5") (at 261.62 165.1 0) (unit 1) (in_bom yes) (on_board yes) (dnp no)
  (property "Reference" "U$6" (at 261.62 165.1 0) (effects (font (size 1.27 1.27)) hide))
  (property "Value" "MOUNTINGHOLE2.5" (at 261.62 165.1 0) (effects (font (size 1.27 1.27)) hide))
  (property "Footprint" "working:MOUNTINGHOLE_2.5_PLATED" (at 261.62 165.1 0) (effects (font (size 1.27 1.27)) hide))
  (property "Datasheet" "" (at 261.62 165.1 0) (effects (font (size 1.27 1.27)) hide)))

 (symbol (lib_id "working-eagle-import:CAP_CERAMIC0805-NOOUTLINE") (at 165.1 106.68 0) (unit 1) (in_bom yes) (on_board yes) (dnp no)
  (property "Reference" "C1" (at 162.81 105.43 90) (effects (font (size 1.27 1.27))))
  (property "Value" "10uF" (at 167.4 105.43 90) (effects (font (size 1.27 1.27))))
  (property "Footprint" "working:0805-NO" (at 165.1 106.68 0) (effects (font (size 1.27 1.27)) hide))
  (property "Datasheet" "" (at 165.1 106.68 0) (effects (font (size 1.27 1.27)) hide)) (pin "1") (pin "2"))

 (symbol (lib_id "working-eagle-import:GND") (at 76.2 132.08 0) (unit 1) (in_bom yes) (on_board yes) (dnp no)
  (property "Reference" "#U$12" (at 76.2 132.08 0) (effects (font (size 1.27 1.27)) hide))
  (property "Value" "GND" (at 74.676 134.62 0) (effects (font (size 1.27 1.0795)) (justify left bottom)))
  (property "Footprint" "" (at 76.2 132.08 0) (effects (font (size 1.27 1.27)) hide))
  (property "Datasheet" "" (at 76.2 132.08 0) (effects (font (size 1.27 1.27)) hide)) (pin "1"))

 (symbol (lib_id "working-eagle-import:CAP_CERAMIC0805-NOOUTLINE") (at 114.3 96.52 0) (unit 1) (in_bom yes) (on_board yes) (dnp no)
  (property "Reference" "C6" (at 112.01 95.27 90) (effects (font (size 1.27 1.27))))
  (property "Value" "0.1uF" (at 116.6 95.27 90) (effects (font (size 1.27 1.27))))
  (property "Footprint" "working:0805-NO" (at 114.3 96.52 0) (effects (font (size 1.27 1.27)) hide))
  (property "Datasheet" "" (at 114.3 96.52 0) (effects (font (size 1.27 1.27)) hide)) (pin "1") (pin "2"))

 (symbol (lib_id "working-eagle-import:CAP_CERAMIC0805-NOOUTLINE") (at 187.96 111.76 0) (unit 1) (in_bom yes) (on_board yes) (dnp no)
  (property "Reference" "C2" (at 185.67 110.51 90) (effects (font (size 1.27 1.27))))
  (property "Value" "10uF" (at 190.26 110.51 90) (effects (font (size 1.27 1.27))))
  (property "Footprint" "working:0805-NO" (at 187.96 111.76 0) (effects (font (size 1.27 1.27)) hide))
  (property "Datasheet" "" (at 187.96 111.76 0) (effects (font (size 1.27 1.27)) hide)) (pin "1") (pin "2"))

 (sheet_instances (path "" (page "1"))))
